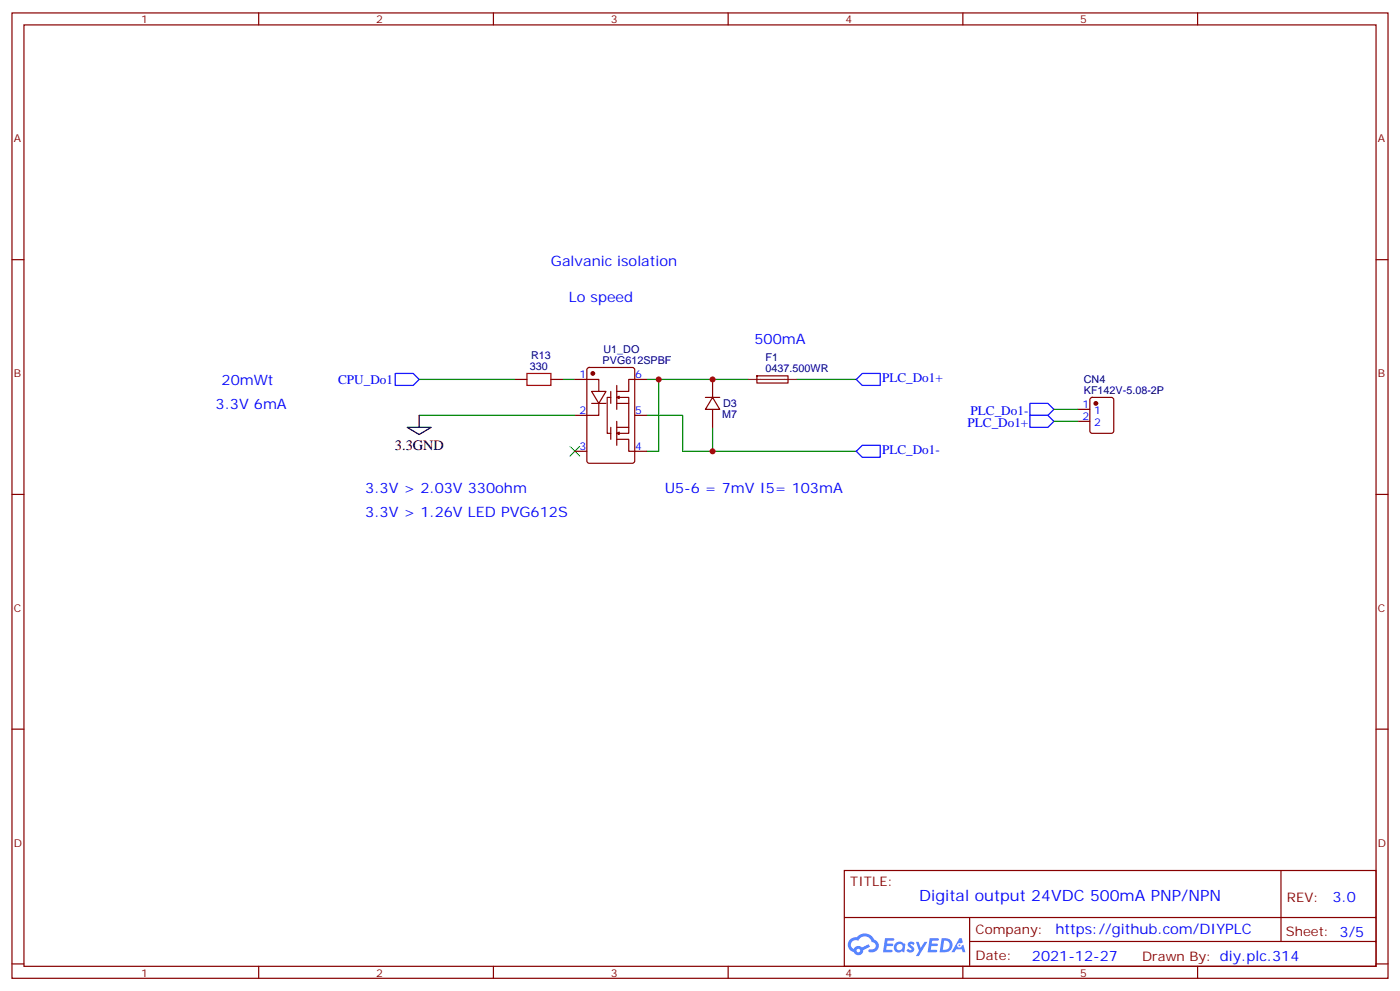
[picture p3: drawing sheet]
<svg xmlns="http://www.w3.org/2000/svg" width="412mm" height="292mm" viewBox="0 0 412 292" stroke-linecap="round" stroke-linejoin="round" font-family="sans-serif">
<g fill="none" stroke="#870000" stroke-width=".35">
<path d="M3.5 3.8h405.4v284.3h-405.4zM7.1 7.3h398.2v277.3h-398.2zM76.2 3.8v3.5M145.3 3.8v3.5M214.5 3.8v3.5M283.6 3.8v3.5M352.8 3.8v3.5M3.5 76.5h3.6M405.3 76.5h3.6M3.5 145.6h3.6M405.3 145.6h3.6M3.5 214.8h3.6"/>
<path d="M405.3 214.8h3.6M248.7 256.4h156.6v28.2h-156.6zM377.3 256.4v20.9M248.7 270.2h156.5M285.6 277.3h119.6M285.6 270.2v14.2M3.5 283.9h3.6M76.2 284.6v3.5M145.3 284.6v3.5M214.5 284.6v3.5M283.6 284.6v3.5M352.8 284.6v3.5"/>
<path d="M405.3 283.9h3.6"/>
</g>
<g fill="#5487ff">
<path d="M267.7 277.6a1.22 1.22 0 0 1 1.7 .2l-.4 .6a.47 .47 0 0 0-.3-.4 .47 .47 0 0 0-.5 .2l.1 .2a1.14 1.14 0 0 1 .8 1.8 1.14 1.14 0 0 1-1.9 0l-.2-.2 .5-.6 .7 .5a.29 .29 0 0 0 .3-.3 .29 .29 0 0 0-.2-.3 1.04 1.04 0 0 1-.6-1.7z"/>
<path d="M260.7 276.3h2.4l.3 .2-.2 .5-1.8 .1-.1 .8h1.5l.3 .4-.3 .4h-1.6l-.2 1.1h1.7l.2 .3-.2 .3-2.6 .1z"/>
<path d="M273.8 276.3h2.4l.3 .2-.1 .5-1.8 .1-.2 .8h1.6l.3 .4-.4 .4h-1.6l-.1 1.1h1.7l.2 .3-.2 .3-2.6 .1z"/>
<path d="M282.6 276.3h.7l.3 1.3-.6 .3a.69 .69 0 0 0-1 .3 .69 .69 0 0 0 .4 .9 .69 .69 0 0 0 .9-.6l.5-.2 .6 2.2h-.8l-.2-.9h-1.8l-.5 .9h-.8z"/>
<path d="M269.8 277.4h.8l.6 1.8 1.1-1.8h.9l-2.6 4.2h-.8l.9-1.5z"/>
<path d="M277.4 276.3l-.6 4.2h1.3a2.11 2.11 0 0 0 2.5-2.1 2.11 2.11 0 0 0-2.5-2.1zM278.1 277.1a1.39 1.39 0 0 1 1.7 1.4 1.39 1.39 0 0 1-1.8 1.3h-.3z"/>
<path d="M263.7 277.9a1.54 1.54 0 0 0-.1 2.2 1.54 1.54 0 0 0 2.2 .1l.6 .3 .3-2.3-.2-.3h-.4a1.49 1.49 0 0 0-2.4 0zM264 278.9a.94 .94 0 0 1 1.8 0 .94 .94 0 0 1-1.8 0z"/>
<path d="M250.4 276.7a2.18 2.18 0 0 0 1.1 3.7 1.44 1.44 0 0 0 1.6 .9 1.44 1.44 0 0 0 1.2-1.4l2-1.1-.5-.7-1.9 1a1.47 1.47 0 0 0-2.4 .4 1.39 1.39 0 0 1-.7-1.9 1.39 1.39 0 0 1 2-.5 2.12 2.12 0 0 1 2.2-1.3 2.12 2.12 0 0 1 1.9 1.7 1.14 1.14 0 0 1 1.1 1.4 1.14 1.14 0 0 1-1.7 .7 .43 .43 0 0 0-.5 .4 .43 .43 0 0 0 .4 .5 1.98 1.98 0 0 0 2.5-1.2 1.98 1.98 0 0 0-1.2-2.6 3.1 3.1 0 0 0-5.3-.6l-.9 .1zM252.3 280a.55 .55 0 0 1 1.1 0 .55 .55 0 0 1-1.1 0z"/>
<circle cx="282.6" cy="278.4" r=".26"/>
</g>
<path d="M167.9 131.5l2.8 2.8M170.7 131.5l-2.8 2.8" fill="none" stroke="#3c3" stroke-width=".35"/>
<path d="M123.5 111.8h28.2M165.8 111.8h3.5M190.5 111.8h3.5v21.1h-3.5M194 111.8h26.5M234.6 111.8h17.6M123.5 122.3h45.8M190.5 122.3h10.6v10.6h51.1M209.9 125.9v7M310.4 120.6h7.1M310.4 124.1h7.1" fill="none" stroke="#008700" stroke-width=".35"/>
<g fill="none" stroke="#870000" stroke-width=".35">
<path d="M151.7 111.8h3.5M162.3 111.8h3.5M169.3 111.8h7.1v3.5M173.1 108.4l.5-.2h12.7l.6 .5 .1 27-.5 .7-12.9 .1-.7-.5v-27.1zM174.3 115.3h4.2l-2.1 3.5zM174.3 118.8h4.2M176.4 118.8v3.5h-7.1M179.9 117.1h-1v10.5h1M179.9 115.3v3.5M181.7 117.1l.7-.4v.7zM181.7 117.1h3.5v10.5h-3.5M181.7 118.8h3.5"/>
<path d="M181.7 113.5v7.1M190.5 111.8h-5.3v3.5h-3.5M207.8 117.1h4.2M209.9 117.1l2.1 3.5h-4.2zM209.9 111.8v5.3M223 110.7h9.1v2.1h-9.1zM321.3 117.3l.4-.2h5.7l.6 .4 .1 9.4-.5 .7h-5.9l-.6-.4-.1-9.4zM169.3 132.9h3.6M179.9 125.9v3.5M181.7 127.6l.7-.3v.7zM181.7 129.4h3.5v3.5h5.3M181.7 125.9h3.5"/>
<path d="M181.7 124.1v7.1M187 122.3h3.5M209.9 120.6v5.3M317.5 120.6h3.5M317.5 124.1h3.5"/>
</g>
<g fill="#870000" stroke="#870000" stroke-width=".35">
<circle cx="174.6" cy="110" r=".53"/>
<circle cx="322.8" cy="118.8" r=".53"/>
</g>
<path d="M220.5 111.8h14.1" fill="none" stroke="#8c2424" stroke-width=".35"/>
<path d="M116.4 110h5.3l1.8 1.8-1.8 1.7h-5.3zM252.2 111.8l1.8-1.8h5.3v3.5h-5.3zM303.4 118.8h5.3l1.7 1.8-1.7 1.7h-5.3zM252.2 132.9l1.8-1.7h5.3v3.5h-5.3zM303.4 122.3h5.3l1.7 1.8-1.7 1.8h-5.3z" fill="none" stroke="#00f" stroke-width=".35"/>
<path d="M155.2 110h7.1v3.5h-7.1z" fill="none" stroke="#a10000" stroke-width=".35"/>
<path d="M119.9 125.9h7.1l-3.5 2.1zM123.5 122.3v3.6" fill="none" stroke="#000" stroke-width=".35"/>
<g fill="#c00">
<circle cx="209.9" cy="132.9" r=".88"/>
<circle cx="209.9" cy="111.8" r=".88"/>
<circle cx="194" cy="111.8" r=".88"/>
</g>
<text font-size="4.6" fill="#00f" x="270.8" y="265.4">Digital output 24VDC 500mA PNP/NPN</text>
<g font-size="4.2" fill="#00f">
<text x="162.3" y="78.2">Galvanic isolation</text>
<text x="167.6" y="88.8">Lo speed</text>
<text x="222.2" y="101.2">500mA</text>
<text x="65.3" y="113.5">20mWt</text>
<text x="63.5" y="120.6">3.3V 6mA</text>
<text x="107.6" y="145.3">3.3V &gt; 2.03V 330ohm</text>
<text x="195.8" y="145.3">U5-6 = 7mV I5= 103mA</text>
<text x="107.6" y="152.3">3.3V &gt; 1.26V LED PVG612S</text>
<text x="392.5" y="265.7">3.0</text>
<text x="310.9" y="275.2">https://github.com/DIYPLC</text>
<text x="304" y="283">2021-12-27</text>
</g>
<text font-size="4.2" x="116.3" y="132.6">3.3GND</text>
<g font-size="3.9" fill="#00f">
<text x="99.6" y="113">CPU_Do1</text>
<text x="259.8" y="112.5">PLC_Do1+</text>
<text x="285" y="125.9">PLC_Do1+</text>
<text x="285.9" y="122.3">PLC_Do1-</text>
<text x="259.8" y="133.6">PLC_Do1-</text>
</g>
<g font-size="3.9" fill="#800">
<text x="250.5" y="261">TITLE:</text>
<text x="379.1" y="265.7">REV:</text>
<text x="287.4" y="275.2">Company:</text>
<text x="378.7" y="275.8">Sheet: 3/5</text>
<text x="287.4" y="282.9">Date:</text>
<text x="336.4" y="282.9">Drawn By: diy.plc.314</text>
</g>
<g font-size="3.2" fill="#800">
<text x="41.6" y="6.8">1</text>
<text x="110.8" y="6.8">2</text>
<text x="179.9" y="6.8">3</text>
<text x="249.1" y="6.8">4</text>
<text x="318.2" y="6.8">5</text>
<text x="4.1" y="41.9">A</text>
<text x="405.9" y="41.9">A</text>
<text x="4.1" y="111.1">B</text>
<text x="405.9" y="111.1">B</text>
<text x="4.1" y="180.2">C</text>
<text x="405.9" y="180.2">C</text>
<text x="4.1" y="249.3">D</text>
<text x="405.9" y="249.3">D</text>
<text x="41.6" y="287.6">1</text>
<text x="110.8" y="287.6">2</text>
<text x="179.9" y="287.6">3</text>
<text x="249.1" y="287.6">4</text>
<text x="318.2" y="287.6">5</text>
</g>
<g font-size="3.2" fill="#000080">
<text x="156.5" y="105.8">R13</text>
<text x="177.5" y="107.1">PVG612SPBF</text>
<text x="177.8" y="103.8">U1_DO</text>
<text x="225.5" y="106.5">F1</text>
<text x="156.1" y="108.9">330</text>
<text x="225.5" y="109.6">0437.500WR</text>
<text x="319.3" y="112.9">CN4</text>
<text x="213" y="119.9">D3</text>
<text x="319.3" y="116">KF142V-5.08-2P</text>
<text x="212.7" y="123.2">M7</text>
</g>
<g font-size="3.2" fill="#00f">
<text x="170.7" y="111.4">1</text>
<text x="187.1" y="111.4">6</text>
<text x="170.7" y="122">2</text>
<text x="187.1" y="122">5</text>
<text x="318.8" y="120.2">1</text>
<text x="318.8" y="123.8">2</text>
<text x="322.3" y="122">1</text>
<text x="322.3" y="125.5">2</text>
<text x="170.7" y="132.6">3</text>
<text x="187.1" y="132.6">4</text>
</g>
</svg>
